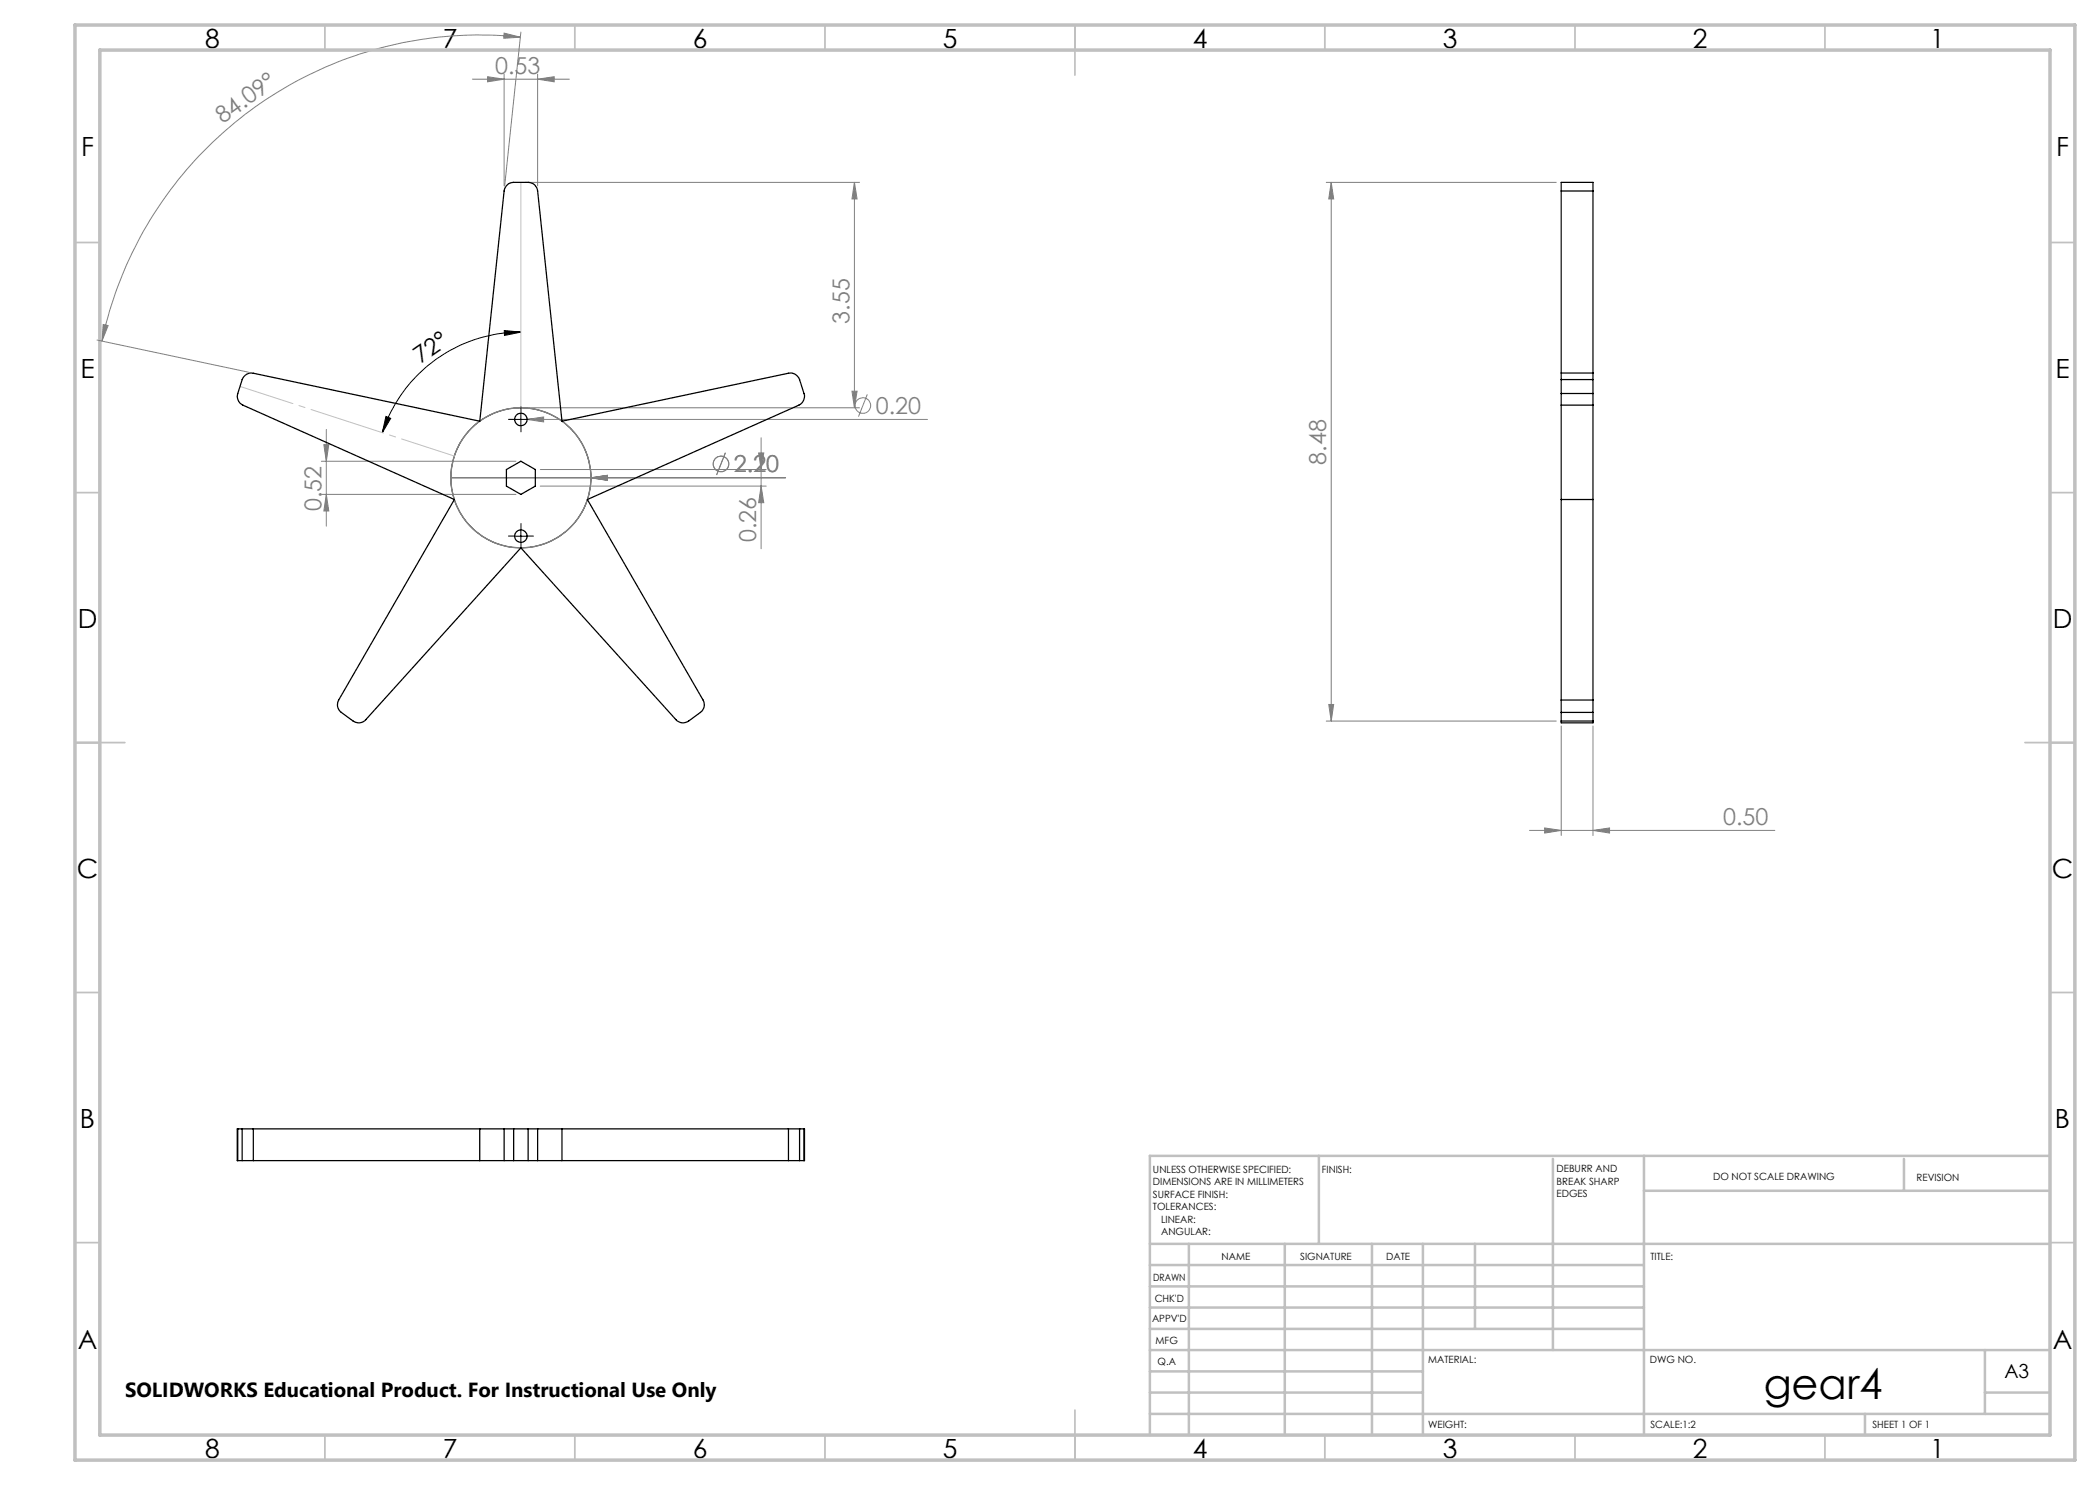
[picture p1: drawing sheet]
<svg xmlns="http://www.w3.org/2000/svg" width="420mm" height="297mm" viewBox="0 0 420 297" stroke-linecap="round" stroke-linejoin="round" font-family="sans-serif">
<g fill="none" stroke="#808080" stroke-width=".2">
<path d="M94.5 15.8h19.4M97.5 15.3l3.3 .5-3.3 .6zM100.8 14.8v22.4M100.8 6.6l3.3 .8-3.3 .3zM104.1 7.4a77.2 77.2 0 0 0-83.7 60.8M104.2 6.4l-3.3 30.8M107.5 15.8l3.3-.5v1.1zM107.5 14.8v22.4M105.2 36.5h66.7M170.9 36.5l.5 3.3h-1zM170.9 36.5v45.1M265.3 36.5h46"/>
<path d="M266.2 36.5l.5 3.3h-1zM266.2 36.5v107.7M19.4 68l30.3 6.4M20.6 64.9l1 .2-1.2 3.1zM170.4 78.2h1l-.5 3.4zM173.5 78.9l-1.8 4.4M64.3 92.2h38.9M64.3 98.9h38.9M64.8 88.9h1l-.5 3.3zM65.3 98.9l.5 3.3h-1zM65.3 85.9v19.3M90.2 95.6h66.9"/>
<path d="M102.9 83.9h82.6M105.2 81.6h66.7M105.4 83.9l3.3-.5v1zM108.1 97.2h45.1M108.1 93.9h45.1M118.2 95.6l3.3-.5v1zM145.1 90.6l-1.8 4.4M151.7 90.6h1.1l-.6 3.3zM152.2 87.6v22.1M152.2 97.2l.6 3.3h-1.1zM265.3 144.2h46M265.7 140.9h1l-.5 3.3z"/>
<path d="M312.2 145.2v21.9M318.6 145.2v21.9M305.9 166.1h49.1M308.9 165.6l3.3 .5-3.3 .5zM318.6 166.1l3.3-.5v1z"/>
<circle cx="144.2" cy="92.8" r="1.56"/>
<circle cx="172.6" cy="81.1" r="1.56"/>
</g>
<path d="M100.9 66.1l3.3 .3-3.3 .7zM104.2 66.4a29.1 29.1 0 0 0-27.8 20.2M77.2 83.3l.9 .4-1.7 2.9zM102.9 83.9h2.5M104.2 82.7v2.5M102.9 107.2h2.5M104.2 106v2.5" fill="none" stroke="#000" stroke-width=".2"/>
<circle cx="104.2" cy="95.6" r="14" fill="none" stroke="#808080" stroke-width=".25"/>
<path d="M48 77.3l42.9 13.9" fill="none" stroke="#c0c0c0" stroke-width=".2" stroke-dasharray="15.2 1.3 1.3 1.3" stroke-dashoffset="4.1"/>
<path d="M104.2 36.5v45.1" fill="none" stroke="#c0c0c0" stroke-width=".2"/>
<g fill="none" stroke="#c0c0c0" stroke-width=".35">
<path d="M65 5v5M115 5v5M165 5v5M215 5v10M265 5v5M315 5v5M365 5v5M15 48.5h5M410 48.5h5M15 98.5h5M410 98.5h5M15 148.5h10"/>
<path d="M405 148.5h10M15 198.5h5M410 198.5h5M15 248.5h5M410 248.5h5M65 287v5M115 287v5M165 287v5M215 282v10M265 287v5M315 287v5M365 287v5"/>
</g>
<g fill="none" stroke="#c0c0c0" stroke-width=".5">
<path d="M263.8 231.2v17.6M310.6 231.8v38.2M328.8 231.2v55.8M328.8 238.2h81.2M380.8 231.8v6.4M410 231.2h-180v55.8M230 248.8h180M230 257.3h98.8M230 253h98.8M237.8 248.8v38.2M257 248.8v38.2M274.4 248.8v38.2"/>
<path d="M284.6 248.8v38.2M295 248.8v17M230 265.8h98.8M230 261.5h98.8M230 278.5h54.6M230 274.3h54.6M230 270h180M397 278.5h13M397 270v12.8M230 282.8h180M373 282.8v4.2"/>
</g>
<path d="M15 5h400v287h-400zM20 10h390v277h-390z" fill="none" stroke="#c0c0c0" stroke-width=".7"/>
<path d="M102.9 83.9h-1.2M104.2 82.6v-1.2M104.2 85.1v1.3M105.4 83.9h1.3M102.9 107.2h-1.2M104.2 106v-1.3M104.2 108.5v1.2M105.4 107.2h1.3" fill="none" stroke="#000" stroke-width=".2" stroke-dasharray="15.2 1.3 1.3 1.3"/>
<path d="M100.9 66.1l3.3 .3-3.3 .7zM77.2 83.3l.9 .4-1.7 2.9z" fill="#000"/>
<g fill="#808080">
<path d="M105.4 83.9l3.3-.5v1z"/>
<path d="M170.9 36.5l.5 3.3h-1zM170.4 78.2h1l-.5 3.4z"/>
<path d="M97.5 15.3l3.3 .5-3.3 .6zM107.5 15.8l3.3-.5v1.1zM308.9 165.6l3.3 .5-3.3 .5zM318.6 166.1l3.3-.5v1z"/>
<path d="M118.2 95.6l3.3 .5v-1zM118.2 95.6l3.3 .5v-1z"/>
<path d="M100.8 6.6l3.3 .8-3.3 .3zM20.6 64.9l1 .2-1.2 3.1z"/>
<path d="M152.2 97.2l.6 3.3h-1.1zM151.7 90.6h1.1l-.6 3.3z"/>
<path d="M64.8 88.9h1l-.5 3.3zM65.3 98.9l.5 3.3h-1zM266.2 36.5l.5 3.3h-1zM265.7 140.9h1l-.5 3.3z"/>
</g>
<g fill="none" stroke="#000" stroke-width=".25">
<path d="M312.2 38.2v-1.7h6.4v1.7M312.2 38.2v36.4M312.2 38.2h6.4M318.6 38.2v36.4M49 75.1l1-.5h.7l45.3 9.6 4.8-46a1.94 1.94 0 0 1 1.9-1.7h2.9a1.87 1.87 0 0 1 1.9 1.7l4.9 46 45.3-9.6a1.94 1.94 0 0 1 2.2 1.3l.9 2.8a1.94 1.94 0 0 1-1 2.3l-42.3 18.9 23.1 40.1a1.88 1.88 0 0 1-.5 2.5l-2.4 1.7a1.89 1.89 0 0 1-2.5-.3l-31-34.3-31 34.3a1.89 1.89 0 0 1-2.6 .3l-2.3-1.7a1.88 1.88 0 0 1-.6-2.5l23.2-40.1-42.3-18.9a1.94 1.94 0 0 1-1-2.3l.8-2.8zM312.2 78.7v2.3M312.2 74.6v1.3M312.2 74.6h6.4M312.2 78.7h6.4M312.2 75.9h6.4M312.2 75.9v2.8M318.6 78.7v2.3"/>
<path d="M318.6 74.6v1.3M318.6 75.9v2.8M101.3 93.9l2.9-1.7 2.9 1.7v3.3l-2.9 1.7-2.9-1.7zM312.2 81h6.4M312.2 81v59M312.2 99.9h6.4M318.6 81v59M312.2 140v2.5M312.2 144.2v.4h6.4v-.4M312.2 142.5v1.7M312.2 142.5h6.4M312.2 140h6.4"/>
<path d="M312.2 144.2h6.4M318.6 140v2.5M318.6 142.5v1.7M47.6 225.8h-.2v6.3h.2M47.6 232.1h.8M47.6 225.8h.8M47.6 225.8v6.3M48.4 232.1h2.3M48.4 225.8h2.3M48.4 225.8v6.3M50.7 232.1h50.1M50.7 225.8h50.1"/>
<path d="M50.7 225.8v6.3M96 225.8v6.3M100.8 232.1h1.9M100.8 225.8h1.9M100.8 225.8v6.3M102.7 232.1h2.9M102.7 225.8v6.3M102.7 225.8h2.9M105.6 232.1h1.9M105.6 225.8h1.9M105.6 225.8v6.3M107.5 232.1h50.2"/>
<path d="M107.5 225.8h50.2M107.5 225.8v6.3M112.4 225.8v6.3M157.7 232.1h2.2M157.7 225.8h2.2M157.7 225.8v6.3M159.9 232.1h.9M159.9 225.8h.9M159.9 225.8v6.3M160.8 225.8h.1v6.3h-.1M160.8 225.8v6.3"/>
<circle cx="104.2" cy="83.9" r="1.25"/>
<circle cx="104.2" cy="107.2" r="1.24"/>
</g>
<text font-size="8.5" x="352.7" y="279.7">gear4</text>
<g font-size="5.3">
<text x="41" y="9.5">8</text>
<text x="88.5" y="9.5">7</text>
<text x="138.5" y="9.5">6</text>
<text x="188.5" y="9.5">5</text>
<text x="238.5" y="9.5">4</text>
<text x="288.5" y="9.5">3</text>
<text x="338.5" y="9.5">2</text>
<text x="386" y="9.5">1</text>
<text x="16.2" y="31.3">F</text>
<text x="411.2" y="31.3">F</text>
<text x="16.1" y="75.5">E</text>
<text x="411.1" y="75.5">E</text>
<text x="15.5" y="125.5">D</text>
<text x="410.5" y="125.5">D</text>
<text x="15.4" y="175.5">C</text>
<text x="410.4" y="175.5">C</text>
<text x="16" y="225.5">B</text>
<text x="411" y="225.5">B</text>
<text x="15.5" y="269.8">A</text>
<text x="410.5" y="269.8">A</text>
<text x="41" y="291.5">8</text>
<text x="88.5" y="291.5">7</text>
<text x="138.5" y="291.5">6</text>
<text x="188.5" y="291.5">5</text>
<text x="238.5" y="291.5">4</text>
<text x="288.5" y="291.5">3</text>
<text x="338.5" y="291.5">2</text>
<text x="386" y="291.5">1</text>
</g>
<g font-size="4.7" fill="#808080">
<text x="99" y="14.8">0.53</text>
<text x="44.6" y="24.8" transform="rotate(-36 44.6 24.8)">84.09°</text>
<text x="169.9" y="64.7" transform="rotate(-90 169.9 64.7)">3.55</text>
<text x="175.2" y="82.8">0.20</text>
<text x="146.8" y="94.5">2.20</text>
<text x="265.2" y="92.9" transform="rotate(-90 265.2 92.9)">8.48</text>
<text x="64.3" y="102.2" transform="rotate(-90 64.3 102.2)">0.52</text>
<text x="151.2" y="108.4" transform="rotate(-90 151.2 108.4)">0.26</text>
<text x="344.7" y="165.1">0.50</text>
</g>
<text font-size="4.7" x="84.1" y="72.8" transform="rotate(-35 84.1 72.8)">72°</text>
<text font-size="4.1" x="25" y="279.3">SOLIDWORKS Educational Product. For Instructional Use Only</text>
<text font-size="3.9" x="400.9" y="275.5">A3</text>
<g font-size="2">
<text x="230.6" y="234.6">UNLESS OTHERWISE SPECIFIED:</text>
<text x="230.6" y="237.1">DIMENSIONS ARE IN MILLIMETERS</text>
<text x="230.6" y="239.6">SURFACE FINISH:</text>
<text x="264.4" y="234.6">FINISH:</text>
<text x="311.3" y="234.5">DEBURR AND</text>
<text x="311.3" y="237">BREAK SHARP</text>
<text x="311.3" y="239.5">EDGES</text>
<text x="342.6" y="236">DO NOT SCALE DRAWING</text>
<text x="383.3" y="236.2">REVISION</text>
<text x="230.6" y="242.1">TOLERANCES:</text>
<text x="232.2" y="244.6">LINEAR:</text>
<text x="232.2" y="247.1">ANGULAR:</text>
<text x="244.3" y="252">NAME</text>
<text x="260" y="251.9">SIGNATURE</text>
<text x="277.2" y="251.9">DATE</text>
<text x="330.1" y="251.9">TITLE:</text>
<text x="230.6" y="256.1">DRAWN</text>
<text x="230.9" y="260.3">CHK'D</text>
<text x="230.4" y="264.4">APPV'D</text>
<text x="231.1" y="268.8">MFG</text>
<text x="231.5" y="273">Q.A</text>
<text x="285.6" y="272.5">MATERIAL:</text>
<text x="330" y="272.5">DWG NO.</text>
<text x="285.6" y="285.5">WEIGHT:</text>
<text x="330.1" y="285.6">SCALE:1:2</text>
<text x="374.5" y="285.6">SHEET 1 OF 1</text>
</g>
</svg>
